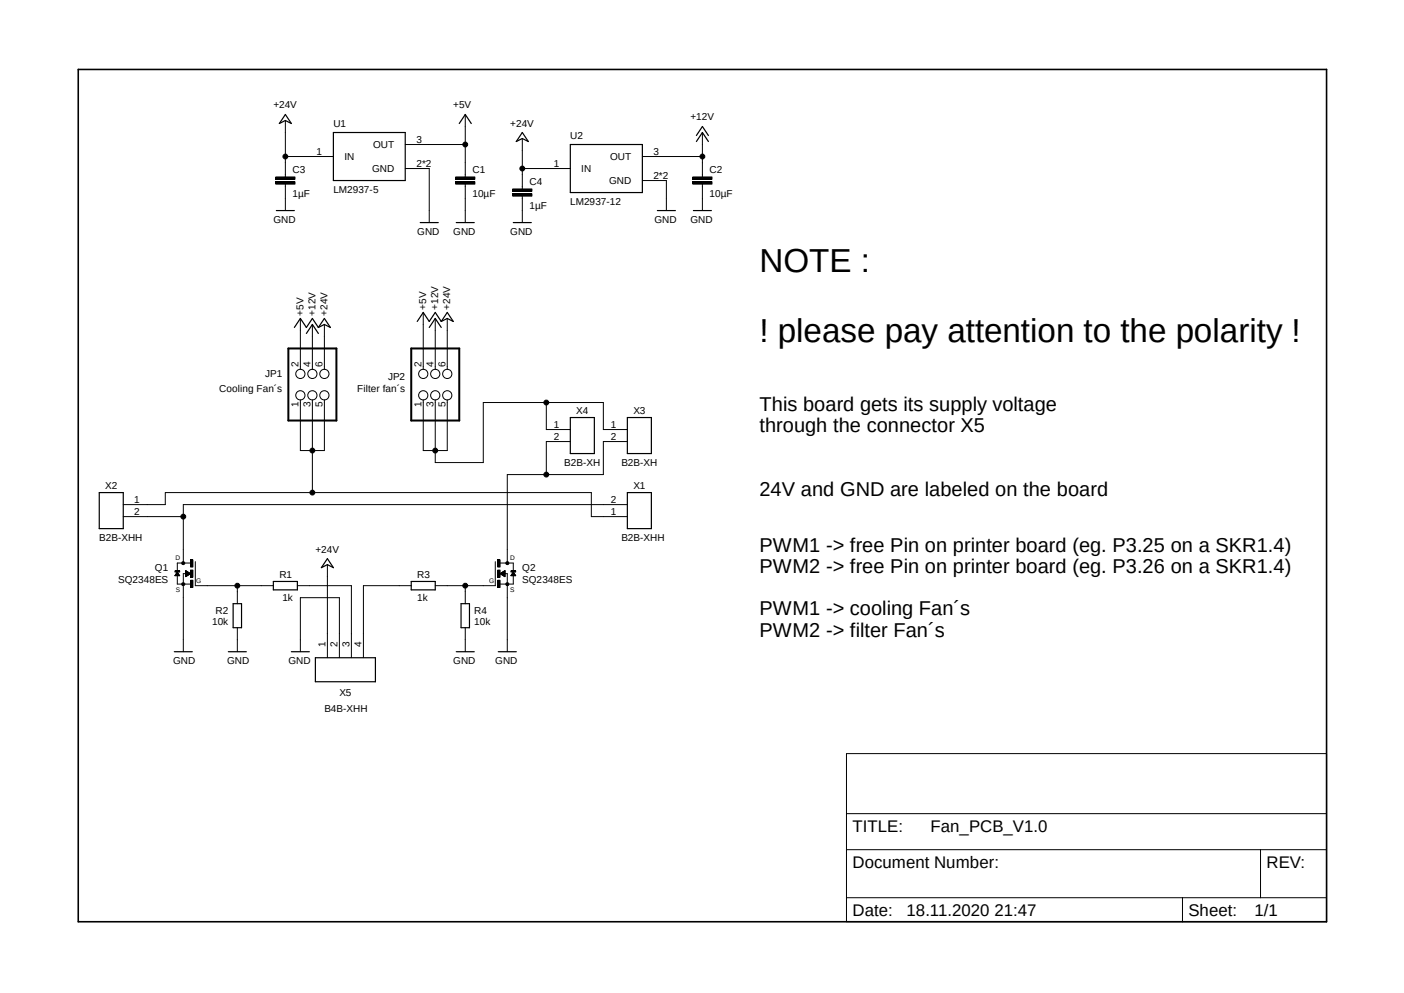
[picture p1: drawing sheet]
<svg xmlns="http://www.w3.org/2000/svg" width="297mm" height="210mm" viewBox="0 0 297 210" stroke-linecap="round" stroke-linejoin="round" font-family="sans-serif">
<path d="M16 14.4l265 181.1M281 14.4l-265 181.1" fill="none" stroke="#fff" stroke-width=".21"/>
<path d="M16.6 14.7h264v180.2h-264z" fill="none" stroke="#000" stroke-width=".34"/>
<g fill="none" stroke="#000" stroke-width=".21">
<path d="M58.3 38.4h4.1v.5h-4.1zM58.3 37.4h4.1v.5h-4.1zM60.4 33.1h10.1M60.4 25.5v11.9M60.4 38.9v5.6M85.7 30.6h12.7M85.7 35.6h5.1v11.5M96.4 38.4h4.1v.5h-4.1zM96.4 37.4h4.1v.5h-4.1zM98.4 24.2v13.2M98.4 38.9v8.2M108.5 40h4v.5h-4z"/>
<path d="M110.5 35.6h10.1M110.5 29.3v10.7M135.9 33.1h12.7M135.9 38.2h5.1v6.3M146.6 38.4h4v.5h-4zM146.6 37.4h4v.5h-4zM148.6 28v9.4M148.6 38.9v5.6M108.5 41h4v.5h-4zM110.5 41.5v5.6M63.5 67.4v10.7M66.1 68.6v9.5"/>
<path d="M68.6 68.6v9.5M89.5 66.1v12M92.1 67.4v10.7M94.6 67.4v10.7M63.5 84.6v10.7h5.1v-10.7M66.1 84.6v19.6M89.5 84.6v10.7h5.1v-10.7M92.1 84.6v13.2h10.1v-12.7h25.4v5.7h5.1M115.6 85.1v5.7h5M120.6 93.4h-5v7M132.7 93.4h-5.1v7h-20.3v18.7M26.1 109.3h12.7"/>
<path d="M26.1 106.7h8.9v-2.5h90.1v5.1h7.6M38.5 118.9h.5l.1 .2-.1 .2h-.5zM40.3 118.4h.5v1.5h-.5zM40.3 119.1h-2.8v4.4h2.8M41.3 118.8v5.1h16.5M69.3 119.4v19.7M104.8 118.8v5.1h-12.7M105.3 118.4h.5v1.5h-.5zM105.7 119.1h2.9v4.4h-2.9M107.1 118.9h.5v.4h-.5l-.1-.2zM132.7 106.7h-93.9v12.4M37 120.7h1v.3h-1z"/>
<path d="M37.1 121.7h.8M37.1 121.6h.8M37.2 121.5h.6M37.3 121.4h.5M37.3 121.3h.4M37.4 121.2h.2M37.4 121.1h.2M37.5 121h.1M37.5 121l.5 .8h-1zM38.5 123.3h.5l.1 .2-.1 .3h-.5zM39.3 120.7l1 .6M39.3 120.7v1.3l1-.7"/>
<path d="M39.3 121.8h.2M39.3 121.8h.3M39.3 121.6h.5M39.3 121.6h.6M39.3 121.5h.7M39.3 121.4h.8M39.3 121.4h.9M39.3 121.3h.9M39.3 121.2h.8M39.3 121.2h.7M39.3 121.1h.7M39.3 121l.6 .1"/>
<path d="M39.3 120.9h.4M39.3 120.9h.3M39.3 120.8l.2 .1M39.3 120.8h.1M39.3 120.7h.1M39.4 121.9h-.1M39.8 121.7h-.5M40.3 120.6h.5v1.5h-.5zM40.3 122.7h.5v1.5h-.5zM40.3 121.3h-1.5v16.5M50.2 123.9v3.8M50.2 132.8v5"/>
<path d="M62.9 123.9h11.4v15.2M63.5 137.8v-11.4h8.3v12.7M87 123.9h-10.1v15.2M98.4 123.9v3.8M98.4 132.8v5M105.3 120.6h.5v1.5h-.5zM105.3 122.7h.5v1.5h-.5zM105.8 121.3h1.5v16.5M105.9 121.4h.9M105.9 121.3h.9M106 121.4h.8M106 121.2h.8"/>
<path d="M106 121.5h.8M106.1 121.5h.7M106.1 121.1h.7M106.2 121.6h.6M106.2 121.1h.6M106.3 121.6h.5M106.4 121.7h.4M106.4 120.9h.4M106.5 120.9h.3M106.5 121.8h.3M106.6 120.9h.2M106.6 121.8h.2"/>
<path d="M106.7 121.9h.1M106.7 120.8h.1M106.8 120.7l-1 .6M106.8 120.7v1.3l-1-.7M106.8 120.7h.1M107.1 123.3h.5v.5h-.5l-.1-.3zM108.1 120.7h1v.3h-1zM108.2 121.7h.9M108.2 121.6h.8M108.3 121.5h.6M108.3 121.4h.5M108.4 121.3h.4"/>
<path d="M108.5 121.2h.3M108.5 121.1h.2M108.6 121h.1M108.6 121l.5 .8h-1zM179.1 159.4h101.5v35.5h-101.5zM179.1 179.7h101.5M179.1 172.1h101.5M266.7 179.7v10.2M179.1 189.9h101.5M250.1 189.9v5"/>
<circle cx="60.4" cy="33.1" r=".51"/>
<circle cx="98.4" cy="30.6" r=".51"/>
<circle cx="110.5" cy="35.6" r=".51"/>
<circle cx="148.6" cy="33.1" r=".51"/>
<circle cx="63.5" cy="79.1" r=".98"/>
<circle cx="66.1" cy="79.1" r=".98"/>
<circle cx="68.6" cy="79.1" r=".98"/>
<circle cx="89.5" cy="79.1" r=".98"/>
<circle cx="92.1" cy="79.1" r=".98"/>
<circle cx="94.6" cy="79.1" r=".98"/>
<circle cx="63.5" cy="83.6" r=".98"/>
<circle cx="66.1" cy="95.3" r=".51"/>
<circle cx="66.1" cy="83.6" r=".98"/>
<circle cx="68.6" cy="83.6" r=".98"/>
<circle cx="89.5" cy="83.6" r=".98"/>
<circle cx="92.1" cy="95.3" r=".51"/>
<circle cx="92.1" cy="83.6" r=".98"/>
<circle cx="94.6" cy="83.6" r=".98"/>
<circle cx="115.6" cy="85.1" r=".51"/>
<circle cx="38.8" cy="109.3" r=".51"/>
<circle cx="66.1" cy="104.2" r=".51"/>
<circle cx="115.6" cy="100.4" r=".51"/>
<circle cx="50.2" cy="123.9" r=".51"/>
<circle cx="98.4" cy="123.9" r=".51"/>
</g>
<g fill="none" stroke="#000" stroke-width=".25">
<path d="M60.4 24.2l1.2 1.9-1.2-.6-1.3 .6zM70.5 28h15.2v10.2h-15.2zM97.2 26.1l1.2-1.9 1.3 1.9M110.5 28l1.3 1.9-1.3-.6-1.3 .6zM120.6 30.6h15.3v10.1h-15.3zM147.3 29.9l1.3-1.9 1.3 1.9M147.3 28.7l1.3-1.9 1.3 1.9M58.5 44.5h3.8M88.9 47.1h3.8M96.5 47.1h3.8M108.6 47.1h3.8M139.1 44.5h3.8"/>
<path d="M146.7 44.5h3.8M62.3 69.3l1.2-1.9 1.3 1.9 1.3-1.9 1.3 1.9M64.8 70.5l1.3-1.9 1.3 1.9M68.6 67.4l1.3 1.9-1.3-.7-1.2 .7zM88.3 68l1.2-1.9 1.3 1.9 1.3-1.9 1.2 1.9M90.8 69.3l1.3-1.9 1.2 1.9M94.6 66.1l1.3 1.9-1.3-.6-1.3 .6zM120.6 88.3h5.1v7.6h-5.1zM132.7 88.3h5.1v7.6h-5.1zM21 104.2h5.1v7.6h-5.1zM69.3 118.2l1.2 1.9-1.2-.7-1.3 .7zM132.7 104.2h5.1v7.6h-5.1z"/>
<path d="M36.9 137.8h3.8M48.3 137.8h3.8M49.3 127.7h1.8v5.1h-1.8zM57.8 123h5.1v1.8h-5.1zM61.6 137.8h3.8M66.7 139.1h12.7v5.1h-12.7zM87 123h5.1v1.8h-5.1zM96.5 137.8h3.8M97.5 127.7h1.8v5.1h-1.8zM105.4 137.8h3.8"/>
</g>
<path d="M61 73.7h10.2v15.2h-10.2zM87 73.7h10.2v15.2h-10.2z" fill="none" stroke="#000" stroke-width=".42"/>
<g fill="#000">
<path d="M58.3 38.4h4.1v.5h-4.1z" fill-rule="evenodd"/>
<path d="M58.3 37.4h4.1v.5h-4.1z" fill-rule="evenodd"/>
<path d="M96.4 38.4h4.1v.5h-4.1z" fill-rule="evenodd"/>
<path d="M96.4 37.4h4.1v.5h-4.1z" fill-rule="evenodd"/>
<path d="M108.5 40h4v.5h-4z" fill-rule="evenodd"/>
<path d="M146.6 38.4h4v.5h-4z" fill-rule="evenodd"/>
<path d="M146.6 37.4h4v.5h-4z" fill-rule="evenodd"/>
<path d="M108.5 41h4v.5h-4z" fill-rule="evenodd"/>
<path d="M38.5 118.9h.5l.1 .2-.1 .2h-.5z" fill-rule="evenodd"/>
<path d="M40.3 118.4h.5v1.5h-.5z" fill-rule="evenodd"/>
<path d="M105.3 118.4h.5v1.5h-.5z" fill-rule="evenodd"/>
<path d="M107.1 118.9h.5v.4h-.5l-.1-.2z" fill-rule="evenodd"/>
<path d="M37 120.7h1v.3h-1z" fill-rule="evenodd"/>
<path d="M38.5 123.3h.5l.1 .2-.1 .3h-.5z" fill-rule="evenodd"/>
<path d="M40.3 120.6h.5v1.5h-.5z" fill-rule="evenodd"/>
<path d="M40.3 122.7h.5v1.5h-.5z" fill-rule="evenodd"/>
<path d="M105.3 120.6h.5v1.5h-.5z" fill-rule="evenodd"/>
<path d="M105.3 122.7h.5v1.5h-.5z" fill-rule="evenodd"/>
<path d="M107.1 123.3h.5v.5h-.5l-.1-.3z" fill-rule="evenodd"/>
<path d="M108.1 120.7h1v.3h-1z" fill-rule="evenodd"/>
<circle cx="60.4" cy="33.1" r=".51"/>
<circle cx="98.4" cy="30.6" r=".51"/>
<circle cx="110.5" cy="35.6" r=".51"/>
<circle cx="148.6" cy="33.1" r=".51"/>
<circle cx="66.1" cy="95.3" r=".51"/>
<circle cx="92.1" cy="95.3" r=".51"/>
<circle cx="115.6" cy="85.1" r=".51"/>
<circle cx="38.8" cy="109.3" r=".51"/>
<circle cx="66.1" cy="104.2" r=".51"/>
<circle cx="115.6" cy="100.4" r=".51"/>
<circle cx="50.2" cy="123.9" r=".51"/>
<circle cx="98.4" cy="123.9" r=".51"/>
</g>
<g font-size="7">
<text x="160.7" y="57.4">NOTE :</text>
<text x="160.7" y="72.4">! please pay attention to the polarity !</text>
</g>
<g font-size="4.2">
<text x="160.7" y="86.9">This board gets its supply voltage</text>
<text x="160.7" y="91.4">through the connector X5</text>
<text x="160.7" y="104.8">24V and GND are labeled on the board</text>
<text x="160.7" y="116.7">PWM1 -&gt; free Pin on printer board (eg. P3.25 on a SKR1.4)</text>
<text x="160.7" y="121.2">PWM2 -&gt; free Pin on printer board (eg. P3.26 on a SKR1.4)</text>
<text x="160.7" y="130.2">PWM1 -&gt; cooling Fan´s</text>
<text x="160.7" y="134.7">PWM2 -&gt; filter Fan´s</text>
</g>
<g font-size="3.6">
<text x="180.3" y="175.9">TITLE:</text>
<text x="196.9" y="175.9">Fan_PCB_V1.0</text>
<text x="180.3" y="183.5">Document Number:</text>
<text x="267.9" y="183.5">REV:</text>
<text x="180.3" y="193.7">Date:</text>
<text x="191.8" y="193.7">18.11.2020 21:47</text>
<text x="251.4" y="193.7">Sheet:</text>
<text x="265.4" y="193.7">1/1</text>
</g>
<g font-size="2.1">
<text x="57.8" y="22.9">+24V</text>
<text x="95.9" y="22.9">+5V</text>
<text x="70.5" y="26.8">U1</text>
<text x="107.9" y="26.8">+24V</text>
<text x="120.6" y="29.3">U2</text>
<text x="146" y="25.5">+12V</text>
<text x="67" y="32.8">1</text>
<text x="72.9" y="33.9">IN</text>
<text x="78.9" y="31.3">OUT</text>
<text x="88.1" y="30.2">3</text>
<text x="88.1" y="35.3">2*2</text>
<text x="117.1" y="35.3">1</text>
<text x="129.1" y="33.9">OUT</text>
<text x="138.2" y="32.8">3</text>
<text x="61.9" y="41.6">1µF</text>
<text x="61.9" y="36.5">C3</text>
<text x="70.5" y="40.7">LM2937-5</text>
<text x="78.7" y="36.4">GND</text>
<text x="99.9" y="41.6">10µF</text>
<text x="99.9" y="36.5">C1</text>
<text x="112" y="39.1">C4</text>
<text x="123" y="36.4">IN</text>
<text x="128.9" y="38.9">GND</text>
<text x="138.2" y="37.8">2*2</text>
<text x="150.1" y="41.6">10µF</text>
<text x="150.1" y="36.5">C2</text>
<text x="57.8" y="47.1">GND</text>
<text x="112" y="44.2">1µF</text>
<text x="120.6" y="43.3">LM2937-12</text>
<text x="138.4" y="47.1">GND</text>
<text x="146" y="47.1">GND</text>
<text x="88.3" y="49.6">GND</text>
<text x="95.9" y="49.6">GND</text>
<text x="107.9" y="49.6">GND</text>
<text x="90.2" y="65.5" transform="rotate(-90 90.2 65.5)">+5V</text>
<text x="92.7" y="65.5" transform="rotate(-90 92.7 65.5)">+12V</text>
<text x="95.2" y="65.5" transform="rotate(-90 95.2 65.5)">+24V</text>
<text x="64.2" y="66.8" transform="rotate(-90 64.2 66.8)">+5V</text>
<text x="66.7" y="66.8" transform="rotate(-90 66.7 66.8)">+12V</text>
<text x="69.3" y="66.8" transform="rotate(-90 69.3 66.8)">+24V</text>
<text x="63.2" y="77.7" transform="rotate(-90 63.2 77.7)">2</text>
<text x="65.7" y="77.7" transform="rotate(-90 65.7 77.7)">4</text>
<text x="68.2" y="77.7" transform="rotate(-90 68.2 77.7)">6</text>
<text x="89.2" y="77.7" transform="rotate(-90 89.2 77.7)">2</text>
<text x="91.7" y="77.7" transform="rotate(-90 91.7 77.7)">4</text>
<text x="94.3" y="77.7" transform="rotate(-90 94.3 77.7)">6</text>
<text x="46.4" y="82.8">Cooling Fan´s</text>
<text x="56.1" y="79.6">JP1</text>
<text x="75.6" y="82.8">Filter fan´s</text>
<text x="82.1" y="80.3">JP2</text>
<text x="63.2" y="86.1" transform="rotate(-90 63.2 86.1)">1</text>
<text x="65.7" y="86.1" transform="rotate(-90 65.7 86.1)">3</text>
<text x="68.2" y="86.1" transform="rotate(-90 68.2 86.1)">5</text>
<text x="89.2" y="86.1" transform="rotate(-90 89.2 86.1)">1</text>
<text x="91.7" y="86.1" transform="rotate(-90 91.7 86.1)">3</text>
<text x="94.3" y="86.1" transform="rotate(-90 94.3 86.1)">5</text>
<text x="121.9" y="87.5">X4</text>
<text x="134" y="87.5">X3</text>
<text x="117.1" y="90.5">1</text>
<text x="117.1" y="93">2</text>
<text x="129.2" y="90.5">1</text>
<text x="129.2" y="93">2</text>
<text x="119.4" y="98.5">B2B-XH</text>
<text x="131.4" y="98.5">B2B-XH</text>
<text x="22.3" y="103.4">X2</text>
<text x="28.4" y="106.4">1</text>
<text x="129.2" y="106.4">2</text>
<text x="134" y="103.4">X1</text>
<text x="28.4" y="108.9">2</text>
<text x="129.2" y="108.9">1</text>
<text x="21" y="114.3">B2B-XHH</text>
<text x="66.7" y="116.9">+24V</text>
<text x="131.4" y="114.3">B2B-XHH</text>
<text x="25" y="123.2">SQ2348ES</text>
<text x="32.8" y="120.7">Q1</text>
<text x="59.1" y="122.3">R1</text>
<text x="88.3" y="122.3">R3</text>
<text x="110.5" y="123.2">SQ2348ES</text>
<text x="110.5" y="120.7">Q2</text>
<text x="45.6" y="130">R2</text>
<text x="59.7" y="127.2">1k</text>
<text x="88.3" y="127.2">1k</text>
<text x="100.3" y="130">R4</text>
<text x="44.9" y="132.2">10k</text>
<text x="68.9" y="136.8" transform="rotate(-90 68.9 136.8)">1</text>
<text x="71.4" y="136.8" transform="rotate(-90 71.4 136.8)">2</text>
<text x="74" y="136.8" transform="rotate(-90 74 136.8)">3</text>
<text x="76.5" y="136.8" transform="rotate(-90 76.5 136.8)">4</text>
<text x="100.3" y="132.2">10k</text>
<text x="36.6" y="140.4">GND</text>
<text x="48" y="140.4">GND</text>
<text x="61" y="140.4">GND</text>
<text x="95.9" y="140.4">GND</text>
<text x="104.8" y="140.4">GND</text>
<text x="71.8" y="147.2">X5</text>
<text x="68.6" y="150.5">B4B-XHH</text>
</g>
<g font-size="1.4">
<text x="37.1" y="118.4">D</text>
<text x="107.9" y="118.4">D</text>
<text x="37.2" y="125.1">S</text>
<text x="41.5" y="123.2">G</text>
<text x="103.5" y="123.2">G</text>
<text x="107.9" y="125.1">S</text>
</g>
</svg>
